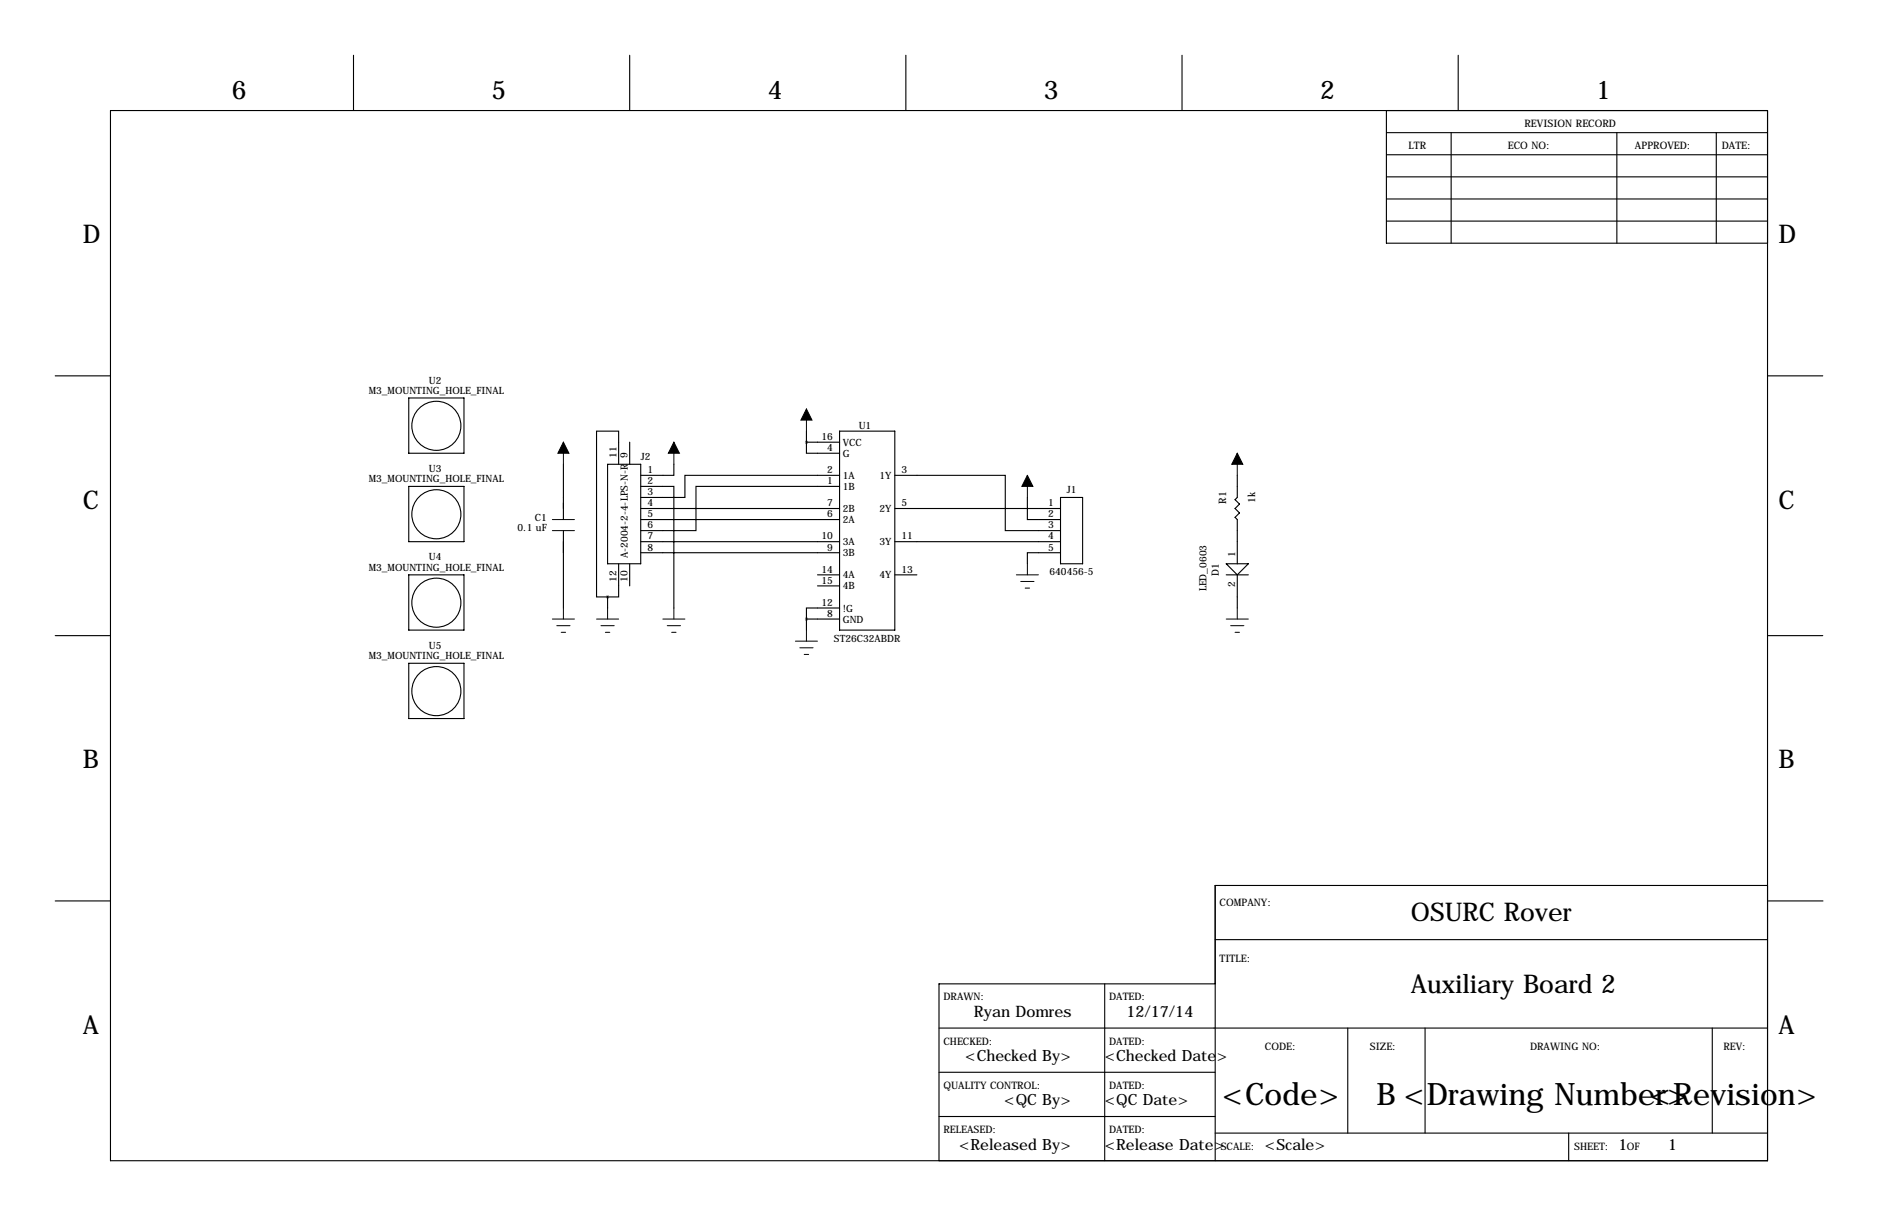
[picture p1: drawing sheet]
<svg xmlns="http://www.w3.org/2000/svg" width="432mm" height="279mm" viewBox="0 0 432 279" stroke-linecap="round" stroke-linejoin="round" font-family="sans-serif">
<g fill="none" stroke="#000" stroke-width=".25">
<path d="M81.3 12.7v12.7M144.8 12.7v12.7M208.3 12.7v12.7M271.8 12.7v12.7M335.3 12.7v12.7M25.4 25.4h381v241.3h-381zM318.8 30.5h87.6M318.8 35.6h87.6M318.8 25.4v30.5h87.6M333.7 30.5v25.4M371.8 30.5v25.4M394.6 30.5v25.4"/>
<path d="M318.8 45.7h87.6M318.8 50.8h87.6M318.8 40.6h87.6M12.7 86.4h12.7M94 91.4h12.7v12.7h-12.7zM185.4 99.1v2.5M193 99.1h12.7v45.7h-12.7zM406.4 86.4h12.7M94 111.8h12.7v12.7h-12.7zM129.5 106.7v12.7M139.7 106.7h7.6v22.8h-7.6zM142.2 106.7v-7.6h-5v38.1h2.5"/>
<path d="M144.8 101.6v5.1M147.3 111.8h7.6v27.9M147.3 116.8h45.7M147.3 119.4h45.7M154.9 106.7v2.5h-7.6M185.4 101.6v2.5h7.6M185.4 101.6h7.6M193 109.2h-35.5v5.1h-10.2M193 111.8h-33v10.1h-12.7M205.7 109.2h25.4v12.7h12.7M205.7 116.8h38.1M236.2 114.3v5.1h7.6"/>
<path d="M243.8 114.3h5.1v15.2h-5.1zM284.5 109.2v5.1l-.5 .5 1 1-1 1 1 1.1-1 1 .5 .5v10.1M94 132.1h12.7v12.7h-12.7zM129.5 121.9v17.8M139.7 137.2v2.5M142.2 129.5v7.7h-2.5M144.8 129.5v5.1M147.3 124.5h45.7M147.3 127h45.7M188 134.6h5M188 132.1h5M193 139.7h-7.6v2.5"/>
<path d="M205.7 124.5h38.1M205.7 132.1h5.1M243.8 127h-7.6v2.5M281.9 129.5h5.1l-2.5 2.6zM281.9 132.1h5.1M284.5 132.1v7.6M12.7 146h12.7M94 152.4h12.7v12.7h-12.7zM185.4 142.2h7.6M185.4 142.2v2.6M406.4 146h12.7M12.7 207h12.7"/>
<path d="M279.4 215.9h127M406.4 203.5h-127v63.2M406.5 207h12.7M215.9 236.2h190.5M254 226.1v40.6M279.4 226.1h-63.5v40.6M309.9 236.2v24.1M327.7 236.2v24.1M393.7 236.2v24.1M215.9 246.4h63.5M215.9 256.5h63.5M279.4 260.3h127"/>
<path d="M360.7 260.3v6.4"/>
<circle cx="100.3" cy="97.8" r="5.6"/>
<circle cx="100.3" cy="118.2" r="5.6"/>
<circle cx="100.3" cy="138.5" r="5.6"/>
<circle cx="100.3" cy="158.8" r="5.6"/>
</g>
<g fill="none" stroke="#000" stroke-width=".23">
<path d="M185.4 94v5.1M127 119.4h5.1M129.5 101.6v5.1M154.9 101.6v5.1M236.2 109.2v5.1M284.5 104.1v5.1M127 121.9h5.1M129.5 139.7v2.5M139.7 139.7v2.5M154.9 139.7v2.5M233.7 132.1h5.1M234.7 133.6h3"/>
<path d="M235.7 135.1h1M236.2 129.5v2.6M284.5 139.7v2.5M127 142.2h5.1M128 143.8h3.1M129 145.3h1M137.2 142.2h5M138.2 143.8h3M139.2 145.3h1M152.4 142.2h5.1M153.4 143.8h3.1M154.4 145.3h1"/>
<path d="M182.9 147.3h5.1M183.9 148.8h3M184.9 150.4h1M185.4 144.8v2.5M281.9 142.2h5.1M283 143.8h3M284 145.3h1"/>
</g>
<path d="M185.4 94l1.3 2.5h-2.6zM129.5 101.6l1.3 2.5h-2.5zM154.9 101.6l1.3 2.5h-2.5zM236.2 109.2l1.3 2.6h-2.6zM284.5 104.1l1.3 2.6h-2.6z" fill="#000" stroke="#000" stroke-width=".23"/>
<g font-size="7.1">
<text x="281" y="254">&lt;Code&gt;</text>
<text x="316.5" y="254">B &lt;Drawing Number&gt;</text>
<text x="379.4" y="254">&lt;Revision&gt;</text>
</g>
<g font-size="5.9">
<text x="53.3" y="22.9">6</text>
<text x="113" y="22.9">5</text>
<text x="176.5" y="22.9">4</text>
<text x="240" y="22.9">3</text>
<text x="303.5" y="22.9">2</text>
<text x="367" y="22.9">1</text>
<text x="19" y="55.9">D</text>
<text x="408.9" y="55.9">D</text>
<text x="19" y="116.8">C</text>
<text x="408.9" y="116.8">C</text>
<text x="19" y="176.5">B</text>
<text x="408.9" y="176.5">B</text>
<text x="324.4" y="211.6">OSURC Rover</text>
<text x="324.4" y="228.1">Auxiliary Board 2</text>
<text x="19" y="237.5">A</text>
<text x="408.9" y="237.5">A</text>
</g>
<g font-size="3.6">
<text x="223.9" y="233.7">Ryan Domres</text>
<text x="259" y="233.7">12/17/14</text>
<text x="221.9" y="243.8">&lt;Checked By&gt;</text>
<text x="254" y="243.8">&lt;Checked Date&gt;</text>
<text x="230.9" y="254">&lt;QC By&gt;</text>
<text x="254" y="254">&lt;QC Date&gt;</text>
<text x="220.5" y="264.1">&lt;Released By&gt;</text>
<text x="254" y="264.1">&lt;Release Date&gt;</text>
<text x="290.8" y="264.1">&lt;Scale&gt;</text>
<text x="372.1" y="264.1">1</text>
<text x="383.5" y="264.1">1</text>
</g>
<g font-size="2.4">
<text x="350.5" y="29.2">REVISION RECORD</text>
<text x="323.8" y="34.3">LTR</text>
<text x="346.7" y="34.3">ECO NO:</text>
<text x="375.9" y="34.3">APPROVED:</text>
<text x="395.9" y="34.3">DATE:</text>
<text x="281.9" y="115.7" transform="rotate(-90 281.9 115.7)">R1</text>
<text x="280.4" y="208.3">COMPANY:</text>
<text x="280.4" y="221">TITLE:</text>
<text x="216.9" y="229.9">DRAWN:</text>
<text x="255" y="229.9">DATED:</text>
<text x="216.9" y="240">CHECKED:</text>
<text x="255" y="240">DATED:</text>
<text x="290.8" y="241.3">CODE:</text>
<text x="315" y="241.3">SIZE:</text>
<text x="351.8" y="241.3">DRAWING NO:</text>
<text x="396.2" y="241.3">REV:</text>
<text x="216.9" y="250.2">QUALITY CONTROL:</text>
<text x="255" y="250.2">DATED:</text>
<text x="216.9" y="260.3">RELEASED:</text>
<text x="255" y="260.3">DATED:</text>
<text x="280.7" y="264.2">SCALE:</text>
<text x="361.9" y="264.2">SHEET:</text>
<text x="374" y="264.2">OF</text>
</g>
<g font-size="2.3">
<text x="98.6" y="88.1">U2</text>
<text x="84.8" y="90.5">M3_MOUNTING_HOLE_FINAL</text>
<text x="188.9" y="101.1">16</text>
<text x="197.4" y="98.6">U1</text>
<text x="141.7" y="105.2" transform="rotate(-90 141.7 105.2)">11</text>
<text x="144.3" y="105.2" transform="rotate(-90 144.3 105.2)">9</text>
<text x="147.3" y="105.7">J2</text>
<text x="190.2" y="103.6">4</text>
<text x="193.8" y="104.9">G</text>
<text x="193.8" y="102.4">VCC</text>
<text x="84.8" y="110.8">M3_MOUNTING_HOLE_FINAL</text>
<text x="98.6" y="108.5">U3</text>
<text x="148.8" y="108.7">1</text>
<text x="148.8" y="111.3">2</text>
<text x="148.8" y="113.8">3</text>
<text x="190.2" y="111.3">1</text>
<text x="190.2" y="108.7">2</text>
<text x="193.8" y="112.6">1B</text>
<text x="193.8" y="110">1A</text>
<text x="202.2" y="110">1Y</text>
<text x="207.3" y="108.7">3</text>
<text x="245.3" y="113.3">J1</text>
<text x="123" y="119.6">C1</text>
<text x="148.8" y="116.3">4</text>
<text x="148.8" y="118.9">5</text>
<text x="190.2" y="118.9">6</text>
<text x="190.2" y="116.3">7</text>
<text x="193.8" y="117.6">2B</text>
<text x="202.2" y="117.6">2Y</text>
<text x="207.3" y="116.3">5</text>
<text x="241" y="116.3">1</text>
<text x="241" y="118.9">2</text>
<text x="288.6" y="115.6" transform="rotate(-90 288.6 115.6)">1k</text>
<text x="119" y="122">0.1 uF</text>
<text x="148.8" y="121.4">6</text>
<text x="148.8" y="124">7</text>
<text x="188.9" y="124">10</text>
<text x="193.8" y="120.2">2A</text>
<text x="193.8" y="125.3">3A</text>
<text x="202.2" y="125.3">3Y</text>
<text x="207.3" y="124">11</text>
<text x="241" y="121.4">3</text>
<text x="241" y="124">4</text>
<text x="84.8" y="131.2">M3_MOUNTING_HOLE_FINAL</text>
<text x="98.6" y="128.8">U4</text>
<text x="144.4" y="128.3" transform="rotate(-90 144.4 128.3)">A-2004-2-4-LPS-N-R</text>
<text x="148.8" y="126.5">8</text>
<text x="188.9" y="131.6">14</text>
<text x="190.2" y="126.5">9</text>
<text x="193.8" y="127.8">3B</text>
<text x="207.3" y="131.6">13</text>
<text x="241" y="126.5">5</text>
<text x="284" y="128" transform="rotate(-90 284 128)">1</text>
<text x="141.7" y="133.7" transform="rotate(-90 141.7 133.7)">12</text>
<text x="144.3" y="133.7" transform="rotate(-90 144.3 133.7)">10</text>
<text x="188.9" y="134.1">15</text>
<text x="193.8" y="135.4">4B</text>
<text x="193.8" y="132.9">4A</text>
<text x="202.2" y="132.9">4Y</text>
<text x="241.3" y="132.2">640456-5</text>
<text x="277.4" y="135.9" transform="rotate(-90 277.4 135.9)">LED_0603</text>
<text x="280.2" y="132.3" transform="rotate(-90 280.2 132.3)">D1</text>
<text x="284" y="134.9" transform="rotate(-90 284 134.9)">2</text>
<text x="188.9" y="139.2">12</text>
<text x="190.2" y="141.7">8</text>
<text x="193.8" y="143">GND</text>
<text x="193.8" y="140.5">!G</text>
<text x="98.6" y="149.1">U5</text>
<text x="191.7" y="147.4">ST26C32ABDR</text>
<text x="84.8" y="151.5">M3_MOUNTING_HOLE_FINAL</text>
</g>
</svg>
